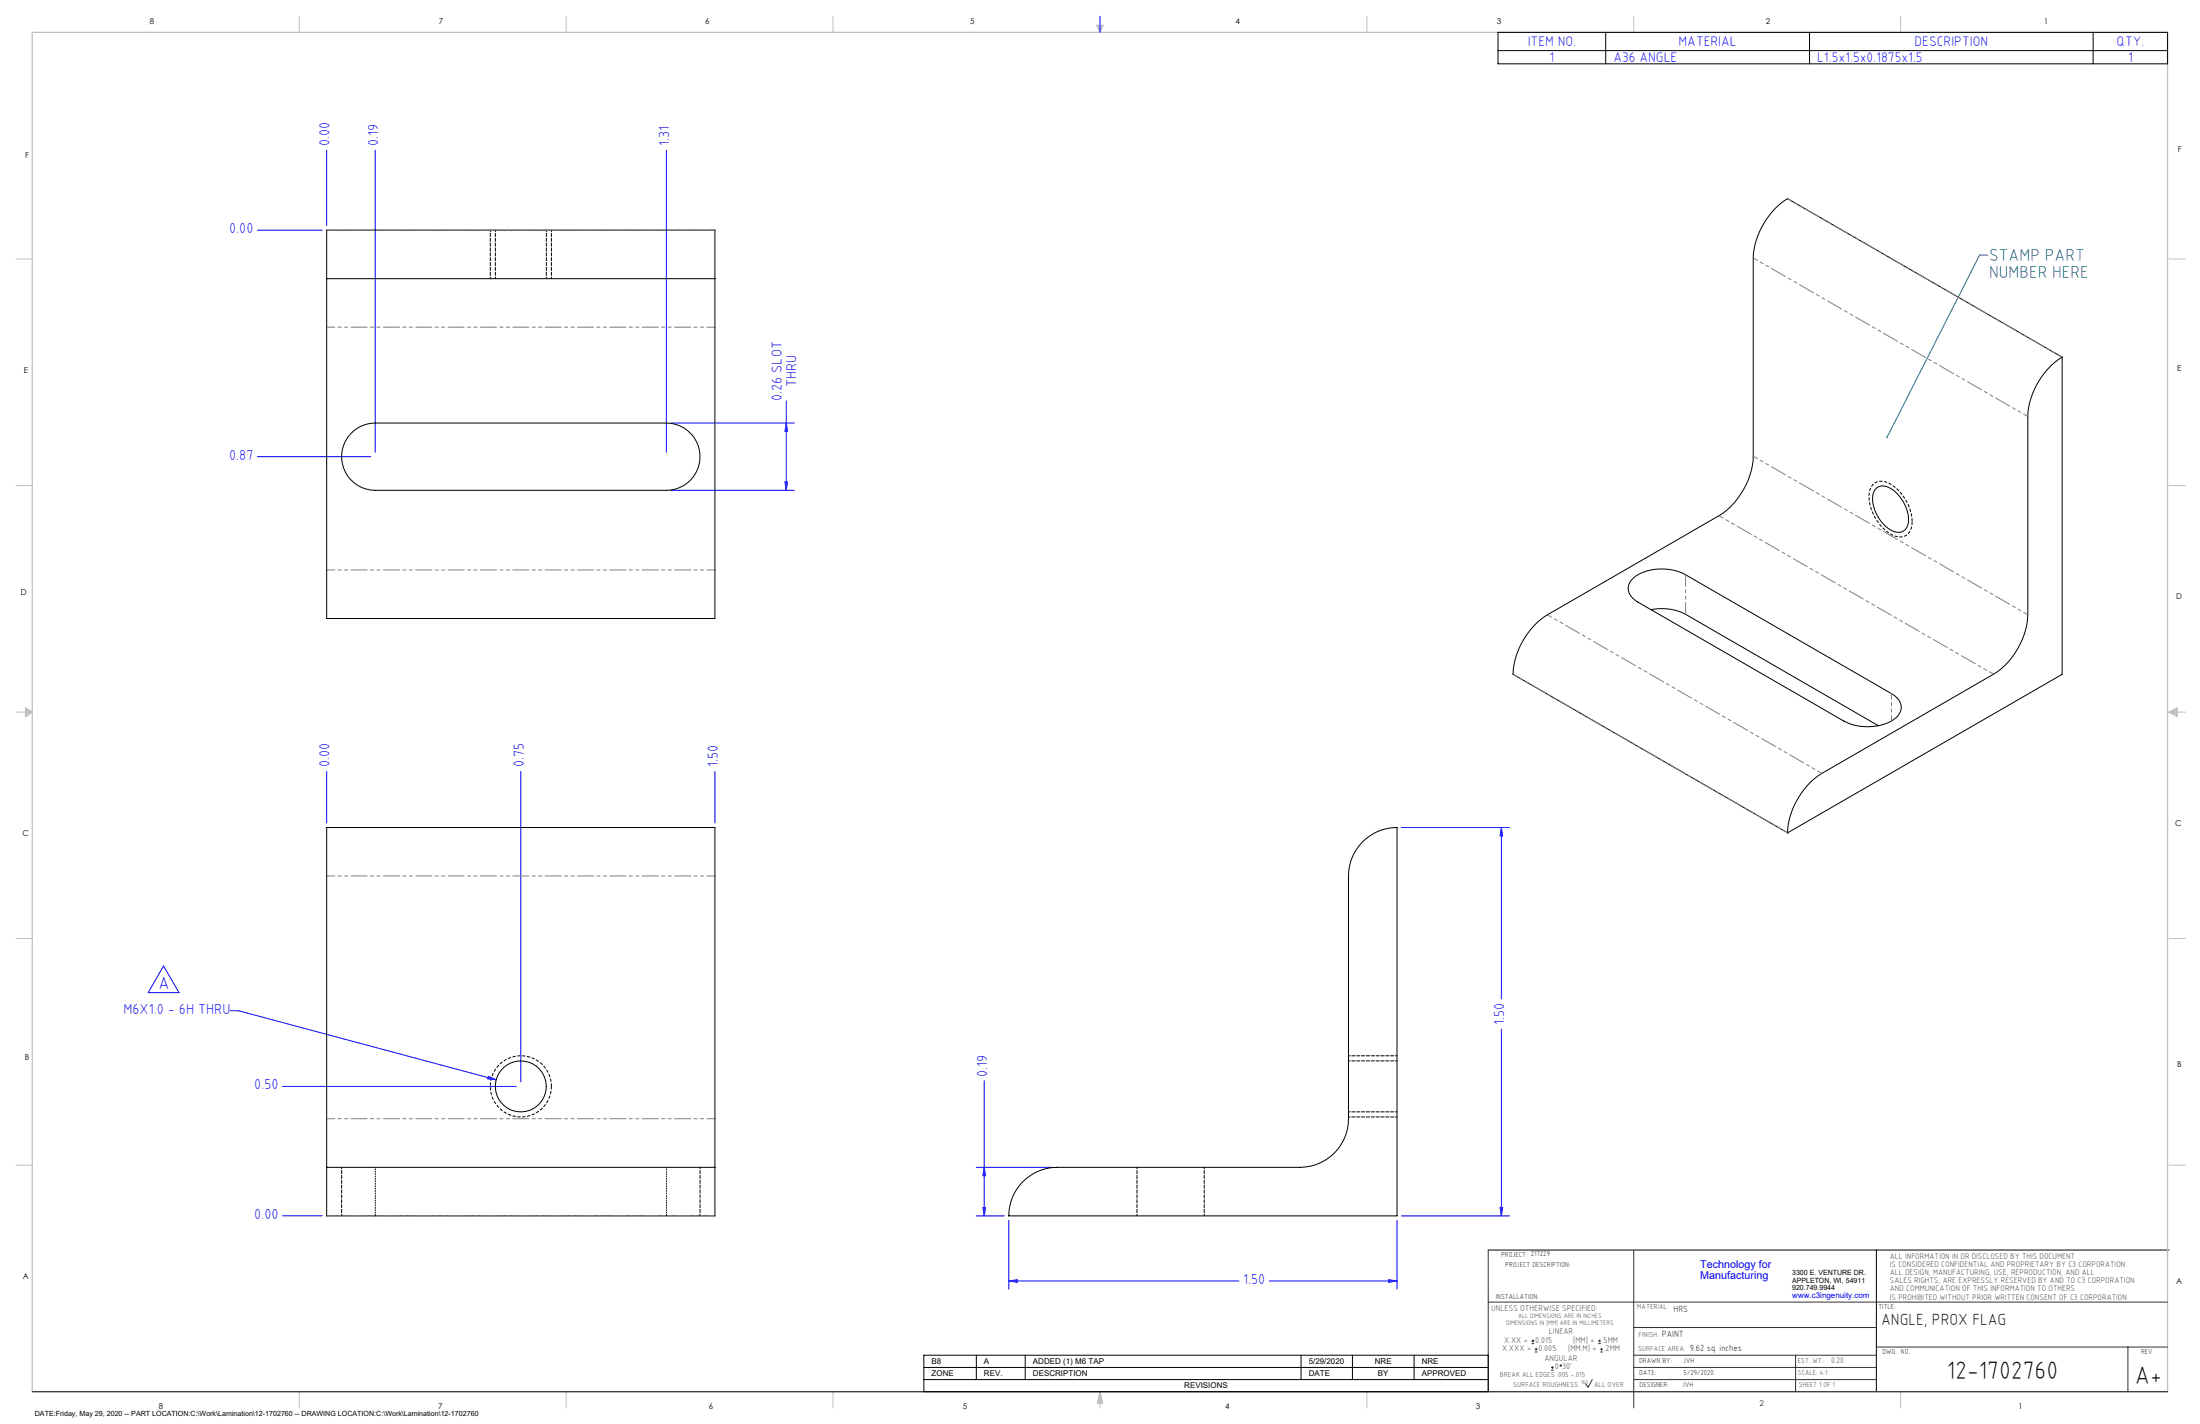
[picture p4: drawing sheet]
<svg xmlns="http://www.w3.org/2000/svg" width="864mm" height="559mm" viewBox="0 0 864 559" stroke-linecap="round" stroke-linejoin="round" font-family="sans-serif">
<g fill="none" stroke="#000" stroke-width=".39">
<path d="M588 12.7h262.9v12.3h-262.9zM588 19.9h262.9M630.3 12.7v12.3M710.3 12.7v12.3M821.7 12.7v12.3M584.2 490.5h267.3M736.6 490.5v55.6M362.7 531.8h221.5v14.3h-221.5zM362.7 536.6h221.5M383.3 531.8v9.6M402.4 531.8v9.6M510.7 531.8v9.6"/>
<path d="M530.9 531.8v9.6M555.1 531.8v9.6M362.7 541.4h221.5"/>
</g>
<g fill="none" stroke="#c0c0c0" stroke-width=".39">
<path d="M117.5 6.4v6.3M222.2 6.4v6.3M327 6.4v6.3M430.4 9.9h2.7l-1.3 2.8zM430.9 9.9l.9 2.8M431.2 9.9l.6 2.8M432.1 9.9l-.3 2.8M432.6 9.9l-.8 2.8M536.6 6.4v6.3M641.3 6.4v6.3M746.1 6.4v6.3M6.3 101.6h6.4"/>
<path d="M851.5 101.6h6.3M6.3 190.5h6.4M851.5 190.5h6.3M6.3 279.4h6.4M10.1 277.7l2.6 1.7-2.6 1.9zM10.1 278.2l2.6 1.2M10.1 278.8l2.6 .6M12.7 279.4l-2.6 1.2M12.7 279.4l-2.6 .5M851.5 279.4h6.3M851.5 279.4l3.1 .5M851.5 279.4l3.1 1.2"/>
<path d="M851.5 279.4l3.1-1.7v3.6zM854.6 278.8l-3.1 .6M854.6 278.2l-3.1 1.2M6.3 368.3h6.4M851.5 368.3h6.3M6.3 457.2h6.4M851.5 457.2h6.3M117.5 546.1v6.4M222.2 546.1v6.4M327 546.1v6.4M431.8 546.1v6.4M431.8 546.1l1.1 4.5h-2.2z"/>
<path d="M431.8 546.1l.6 4.5M431.8 546.1l-.9 4.5M431.8 546.1l-.4 4.5M431.8 546.1l.3 4.5M536.6 546.1v6.4M746.1 546.1v6.4"/>
</g>
<path d="M12.7 546.1v-533.4h838.2v533.4" fill="none" stroke="#c0c0c0" stroke-width=".5"/>
<g fill="none" stroke="#00f" stroke-width=".39">
<path d="M431.8 6.4v6.3M128.2 59v29.5M147.3 59v118.4M261.6 59v118.4M101.1 90.3h25.4M308.6 157.3v35.1M101.1 179.2h44.4M263.4 166h48.4M308.6 166l.5 3.3h-1zM263.4 192.4h48.4M308.1 189.1h1l-.5 3.3zM128.2 302.7v20.2"/>
<path d="M204.4 302.7v121.8M280.6 302.7v20.2M550.2 324.7h42.3M589.4 324.7l.5 3.3h-1zM589.4 324.7v67.3M64.2 379.1l6.1 10.4h-12.1zM90.5 396.6h3.1l101.2 27.1M589.4 403.9v73.2M110.9 426.3h91.8M191.7 422.4l3.1 1.3-3.3-.3zM386.4 424.1v53M383.2 458.1h30"/>
<path d="M386.4 458.1l.5 3.3h-1.1zM110.9 477.1h15.6M383.2 477.1h11M385.8 473.8h1.1l-.5 3.3zM396 478.9v26.9M548.4 478.9v26.9M550.2 477.1h42.3M588.9 473.8h1l-.5 3.3zM396 502.7l3.3-.5v1zM396 502.7h90.3M498.2 502.7h50.2M545.1 502.2l3.3 .5-3.3 .5z"/>
</g>
<path d="M584.2 490.5v55.6M641.3 490.7v61.8M584.2 511h266.7M641.3 520.9h95.3M641.3 531.8h95.3M641.3 536.6h95.3M704.8 531.8v14.3M736.6 528.6h114.3M835.3 528.6v17.5M625.1 541.4l-1.7 2.9-1-1.2M641.3 541.4h95.3" fill="none" stroke="#382c30" stroke-width=".39"/>
<path d="M12.7 546.1h838.2" fill="none" stroke="#382c30" stroke-width=".5"/>
<path d="M216.5 426.3a12 12 0 0 0-17.8-10.5 12 12 0 0 0-.8 20.6 12 12 0 0 0 18.5-9.1l.1-1" fill="none" stroke="#000" stroke-width=".39" stroke-dasharray="1.3 .6" stroke-dashoffset=".1" stroke-linecap="butt"/>
<path d="M750.6 204.7a5 5 0 0 1-6.6 5.7 17.7 17.7 0 0 1-10.3-16.9 4.9 4.9 0 0 1 7.8-3.9 18.5 18.5 0 0 1 9.1 15.1" fill="none" stroke="#000" stroke-width=".39" stroke-dasharray="1.3 .6" stroke-dashoffset="-.1" stroke-linecap="butt"/>
<path d="M192.5 90.3v19M216.5 109.3v-19M548.4 414.3h-19M529.4 438.3h19" fill="none" stroke="#000" stroke-width=".39" stroke-dasharray="1.3 .6" stroke-dashoffset=".6"/>
<path d="M780.3 100.1h-3.2l-36.3 71.5" fill="none" stroke="#008080" stroke-width=".39"/>
<path d="M740.6 171.3a.35 .35 0 0 1 .5 .2 .35 .35 0 0 1-.5 .4z" fill="#008080"/>
<g fill="#00f">
<path d="M191.7 422.4l3.1 1.3-3.3-.3z"/>
<path d="M308.6 166l.5 3.3h-1zM308.1 189.1h1l-.5 3.3z"/>
<path d="M588.9 473.8h1l-.5 3.3zM589.4 324.7l.5 3.3h-1z"/>
<path d="M386.4 458.1l.5 3.3h-1.1zM385.8 473.8h1.1l-.5 3.3z"/>
<path d="M396 502.7l3.3-.5v1zM545.1 502.2l3.3 .5-3.3 .5z"/>
</g>
<g fill="none" stroke="#000" stroke-width=".39">
<path d="M701.7 78a29.9 29.9 0 0 0-13.5 23.3v77.8a29.8 29.8 0 0 1-13.4 23.3l-67.4 38.9a29.8 29.8 0 0 0-13.5 23.3M701.7 78h.1M701.7 78l107.8 62.2M128.2 109.4v-19.1h152.4v19.1M128.2 109.4v133.3h152.4v-133.3M128.2 109.4h152.4M809.5 140.2a29.6 29.6 0 0 0-13.5 23.3v77.8a29.8 29.8 0 0 1-13.5 23.3l-67.3 38.9a29.9 29.9 0 0 0-13.5 23.3M809.5 140.2v124.4l-107.8 62.2M137.7 170.2a13.1 13.1 0 0 1 9.6-4.2h114.3a13.2 13.2 0 0 1 13.2 13.2 13.2 13.2 0 0 1-13.2 13.2h-114.3a13.2 13.2 0 0 1-12.1-7.9 13.2 13.2 0 0 1 2.5-14.3zM736.7 191.5a5.3 5.3 0 0 1 6.8 1 14.9 14.9 0 0 1 5.4 13.7 4.1 4.1 0 0 1-6.5 1.9 15 15 0 0 1-7.2-14.1l.8-1.9zM641.3 226.7a19.6 19.6 0 0 1 20.3-1.2l80.9 46.7a5.6 5.6 0 0 1 2.6 8.6 17.8 17.8 0 0 1-16.8 3.9l-4.5-1.7-80.8-46.7a5.7 5.7 0 0 1-3.3-7.7zM648.1 239.3a20.6 20.6 0 0 1 13.5 1.8l75.8 43.7"/>
<path d="M593.9 264.6l107.8 62.2M593.9 264.6h.1M548.4 324.7a19 19 0 0 0-19.1 19v95.3a19 19 0 0 1-19 19.1h-95.3a19 19 0 0 0-19 19M548.4 324.7h.1M548.4 324.7v152.4h-152.4M701.7 326.8h.1M128.2 458.1v19M128.2 458.1v-133.4h152.4v133.4M128.2 458.1h152.4M280.6 458.1v19M128.2 477.1h.1M128.2 477.1h152.4"/>
<path d="M280.6 477.1h.1M396 477.1h.1"/>
<circle cx="204.4" cy="426.3" r="10"/>
</g>
<path d="M194.5 90.3v19M214.5 109.3v-19M548.4 416.3h-19M529.4 436.3h19M134.1 458.1v19M274.8 477.1v-19M446.3 477.1v-19M472.7 477.1v-19" fill="none" stroke="#000" stroke-width=".39" stroke-dasharray="1.3 .6" stroke-dashoffset=".6"/>
<path d="M147.3 477.1v-19M261.6 477.1v-19" fill="none" stroke="#000" stroke-width=".39" stroke-dasharray="0 .6"/>
<path d="M280.7 90.3h-152.4M280.7 128.4h-152.4M280.7 223.7h-152.4M280.7 343.7h-152.4M280.7 439h-152.4M280.7 477.1h-152.4" fill="none" stroke="#808080" stroke-width=".39" stroke-dasharray="6.3 1.3 1.3 1.3 1.3 1.3" stroke-dashoffset="3.2"/>
<path d="M809.5 140.2l-107.8-62.3M796 163.5l-107.7-62.3M796 241.3l-107.7-62.3M782.5 264.6l-107.7-62.2M715.2 303.5l-107.8-62.2M701.7 326.8l-107.7-62.2" fill="none" stroke="#808080" stroke-width=".39" stroke-dasharray="6.3 1.3 1.3 1.3 1.3 1.3" stroke-dashoffset="4.5"/>
<path d="M742.5 282.9v-10.7" fill="none" stroke="#808080" stroke-width=".39" stroke-dasharray="6.3 1.3 1.3 1.3 1.3 1.3" stroke-dashoffset="4.1"/>
<path d="M661.7 241.1v-15.6" fill="none" stroke="#808080" stroke-width=".39" stroke-dasharray="6.3 1.3 1.3 1.3 1.3 1.3" stroke-dashoffset="1.7"/>
<g fill="none" stroke="#382c30" stroke-width=".39">
<path d="M601.2 527.3h1.1M601.2 526.2h1.1M601.7 525.7v1M602.5 530.5h1M602.5 529.5h1M603 529v1M608.9 537.7h1M608.9 536.6h1M609.4 536.1v1.1M627.4 527.3h1M627.4 526.2h1M627.9 525.7v1"/>
<path d="M628.2 530.5h1M628.2 529.5h1M628.7 529v1"/>
<circle cx="612.7" cy="535.9" r=".27"/>
</g>
<g font-size="9.9">
<text x="764.2" y="541.1">12-1702760</text>
<text x="838" y="543.2">A+</text>
</g>
<g font-size="6.8" fill="#008080">
<text x="780.9" y="102.4">STAMP PART</text>
<text x="780.9" y="109.2">NUMBER HERE</text>
</g>
<text font-size="6.8" fill="#00f" x="62.2" y="388.1">A</text>
<text font-size="6.3" x="738.4" y="519.9">ANGLE, PROX FLAG</text>
<g font-size="5.7" fill="#00f">
<text x="129.4" y="57.4" transform="rotate(-90 129.4 57.4)">0.00</text>
<text x="148.4" y="57.4" transform="rotate(-90 148.4 57.4)">0.19</text>
<text x="262.7" y="57.4" transform="rotate(-90 262.7 57.4)">1.31</text>
<text x="90" y="91.4">0.00</text>
<text x="312.6" y="152" transform="rotate(-90 312.6 152)">THRU</text>
<text x="307" y="157.3" transform="rotate(-90 307 157.3)">0.26 SLOT</text>
<text x="90" y="180.3">0.87</text>
<text x="129.4" y="301.1" transform="rotate(-90 129.4 301.1)">0.00</text>
<text x="205.6" y="301.1" transform="rotate(-90 205.6 301.1)">0.75</text>
<text x="281.8" y="301.1" transform="rotate(-90 281.8 301.1)">1.50</text>
<text x="48.5" y="397.7">M6X1.0 - 6H THRU</text>
<text x="590.5" y="402.3" transform="rotate(-90 590.5 402.3)">1.50</text>
<text x="387.5" y="422.5" transform="rotate(-90 387.5 422.5)">0.19</text>
<text x="99.8" y="427.4">0.50</text>
<text x="99.8" y="478.2">0.00</text>
<text x="487.9" y="503.8">1.50</text>
</g>
<g font-size="5.4" fill="#00f">
<text x="599.7" y="18.1">ITEM NO.</text>
<text x="658.9" y="18.1">MATERIAL</text>
<text x="751.6" y="18.1">DESCRIPTION</text>
<text x="830.8" y="18.1">QTY.</text>
<text x="608.2" y="24.3">1</text>
<text x="633.3" y="24.3">A36 ANGLE</text>
<text x="713.3" y="24.3">L1.5x1.5x0.1875x1.5</text>
<text x="835.3" y="24.3">1</text>
</g>
<g font-size="4.2" fill="#00f">
<text x="667.4" y="497.7">Technology for</text>
<text x="667.4" y="502">Manufacturing</text>
</g>
<g font-size="3.5">
<text x="657" y="514.9">HRS</text>
<text x="652.4" y="524.7">PAINT</text>
<text x="663.3" y="530.1">9.62 sq. inches</text>
</g>
<g font-size="3.3" fill="#382c30">
<text x="585.4" y="514.4">UNLESS OTHERWISE SPECIFIED:</text>
<text x="590.4" y="526.8">X.XX =</text>
<text x="602.6" y="526.8">0.015</text>
<text x="608" y="523.6">LINEAR</text>
<text x="617.5" y="526.8">[MM] =</text>
<text x="628.8" y="526.8">.5MM</text>
<text x="589.6" y="530.1">X.XXX =</text>
<text x="603.9" y="530.1">0.005</text>
<text x="606.3" y="534">ANGULAR</text>
<text x="615.5" y="530.1">[MM.M] =</text>
<text x="629.6" y="530.1">.2MM</text>
<text x="610.3" y="537.3">0</text>
<text x="613.2" y="537.3">30'</text>
</g>
<g font-size="3.2">
<text x="58.8" y="9.6">8</text>
<text x="172.3" y="9.5">7</text>
<text x="276.8" y="9.5">6</text>
<text x="380.9" y="9.6">5</text>
<text x="485" y="9.5">4</text>
<text x="587.5" y="9.5">3</text>
<text x="693.1" y="9.5">2</text>
<text x="802.4" y="9.5">1</text>
<text x="854.9" y="59.8">F</text>
<text x="9.9" y="62">F</text>
<text x="9.3" y="146.5">E</text>
<text x="854.7" y="145.5">E</text>
<text x="8.2" y="233.6">D</text>
<text x="854.3" y="234.9">D</text>
<text x="8.9" y="328.1">C</text>
<text x="853.9" y="324.1">C</text>
<text x="9.7" y="415.8">B</text>
<text x="854.6" y="418.6">B</text>
<text x="9" y="502">A</text>
<text x="854.3" y="503.9">A</text>
<text x="62.3" y="552.9">8</text>
<text x="172" y="552.9">7</text>
<text x="278.3" y="552.9">6</text>
<text x="377.9" y="552.8">5</text>
<text x="481" y="552.8">4</text>
<text x="579.3" y="552.8">3</text>
<text x="792.4" y="552.8">1</text>
</g>
<g font-size="3.2" fill="#382c30">
<text x="741.9" y="494.1">ALL INFORMATION IN OR DISCLOSED BY THIS DOCUMENT</text>
<text x="741.9" y="497.3">IS CONSIDERED CONFIDENTIAL AND PROPRIETARY BY C3 CORPORATION.</text>
<text x="741.9" y="500.4">ALL DESIGN, MANUFACTURING, USE, REPRODUCTION, AND ALL</text>
<text x="741.9" y="503.6">SALES RIGHTS, ARE EXPRESSLY RESERVED BY AND TO C3 CORPORATION</text>
<text x="741.9" y="506.8">AND COMMUNICATION OF THIS INFORMATION TO OTHERS</text>
<text x="741.9" y="510">IS PROHIBITED WITHOUT PRIOR WRITTEN CONSENT OF C3 CORPORATION</text>
<text x="718.8" y="534.7">0.20</text>
<text x="690.7" y="551.6">2</text>
</g>
<text font-size="3.1" fill="#00f" x="703.5" y="509.2">www.c3ingenuity.com</text>
<g font-size="3.1">
<text x="365.7" y="535.3">B8</text>
<text x="386.3" y="535.3">A</text>
<text x="405.5" y="535.3">ADDED (1) M6 TAP</text>
<text x="513.7" y="535.3">5/29/2020</text>
<text x="539.7" y="535.3">NRE</text>
<text x="558.1" y="535.3">NRE</text>
<text x="365.7" y="540">ZONE</text>
<text x="386.3" y="540">REV.</text>
<text x="405.5" y="540">DESCRIPTION</text>
<text x="464.9" y="544.8">REVISIONS</text>
<text x="513.7" y="540">DATE</text>
<text x="540.9" y="540">BY</text>
<text x="558.1" y="540">APPROVED</text>
</g>
<g font-size="2.8">
<text x="589.2" y="493.3">PROJECT: 217229</text>
<text x="590.9" y="497.3">PROJECT DESCRIPTION:</text>
<text x="703.5" y="500.5">3300 E. VENTURE DR.</text>
<text x="703.5" y="503.3">APPLETON, WI, 54911</text>
<text x="587.1" y="509.6">INSTALLATION:</text>
<text x="703.5" y="506.2">920.749.9944</text>
<text x="737.3" y="513.8">TITLE:</text>
<text x="738.9" y="531.5">DWG. NO.</text>
<text x="840.5" y="531.3">REV</text>
<text x="643.4" y="534.9">DRAWN BY:</text>
<text x="643.5" y="539.7">DATE:</text>
<text x="660.7" y="534.7">JVH</text>
<text x="660.9" y="539.6">5/29/2020</text>
<text x="643.6" y="544.4">DESIGNER:</text>
<text x="660.3" y="544.3">JVH</text>
<text x="13.7" y="555.5">DATE:Friday, May 29, 2020 -- PART LOCATION:C:\Work\Lamination\12-1702760 -- DRAWING LOCATION:C:\Work\Lamination\12-1702760</text>
</g>
<g font-size="2.8" fill="#382c30">
<text x="642.6" y="513.8">MATERIAL:</text>
<text x="643.2" y="524.8">FINISH:</text>
<text x="643.1" y="530.1">SURFACE AREA:</text>
<text x="705.7" y="534.7">EST. WT.:</text>
<text x="705.7" y="539.7">SCALE: 4:1</text>
<text x="588.8" y="540.5">BREAK ALL EDGES .005 -.015</text>
<text x="594" y="544.2">SURFACE ROUGHNESS</text>
<text x="625.8" y="544.2">ALL OVER</text>
<text x="706.1" y="544.4">SHEET 1 OF 1</text>
</g>
<g font-size="2.5" fill="#382c30">
<text x="591.2" y="520.1">DIMENSIONS IN [MM] ARE IN MILLIMETERS</text>
<text x="595.9" y="517.3">ALL DIMENSIONS ARE IN INCHES</text>
</g>
<text font-size="2.2" fill="#382c30" x="620.6" y="542.9">160</text>
</svg>
